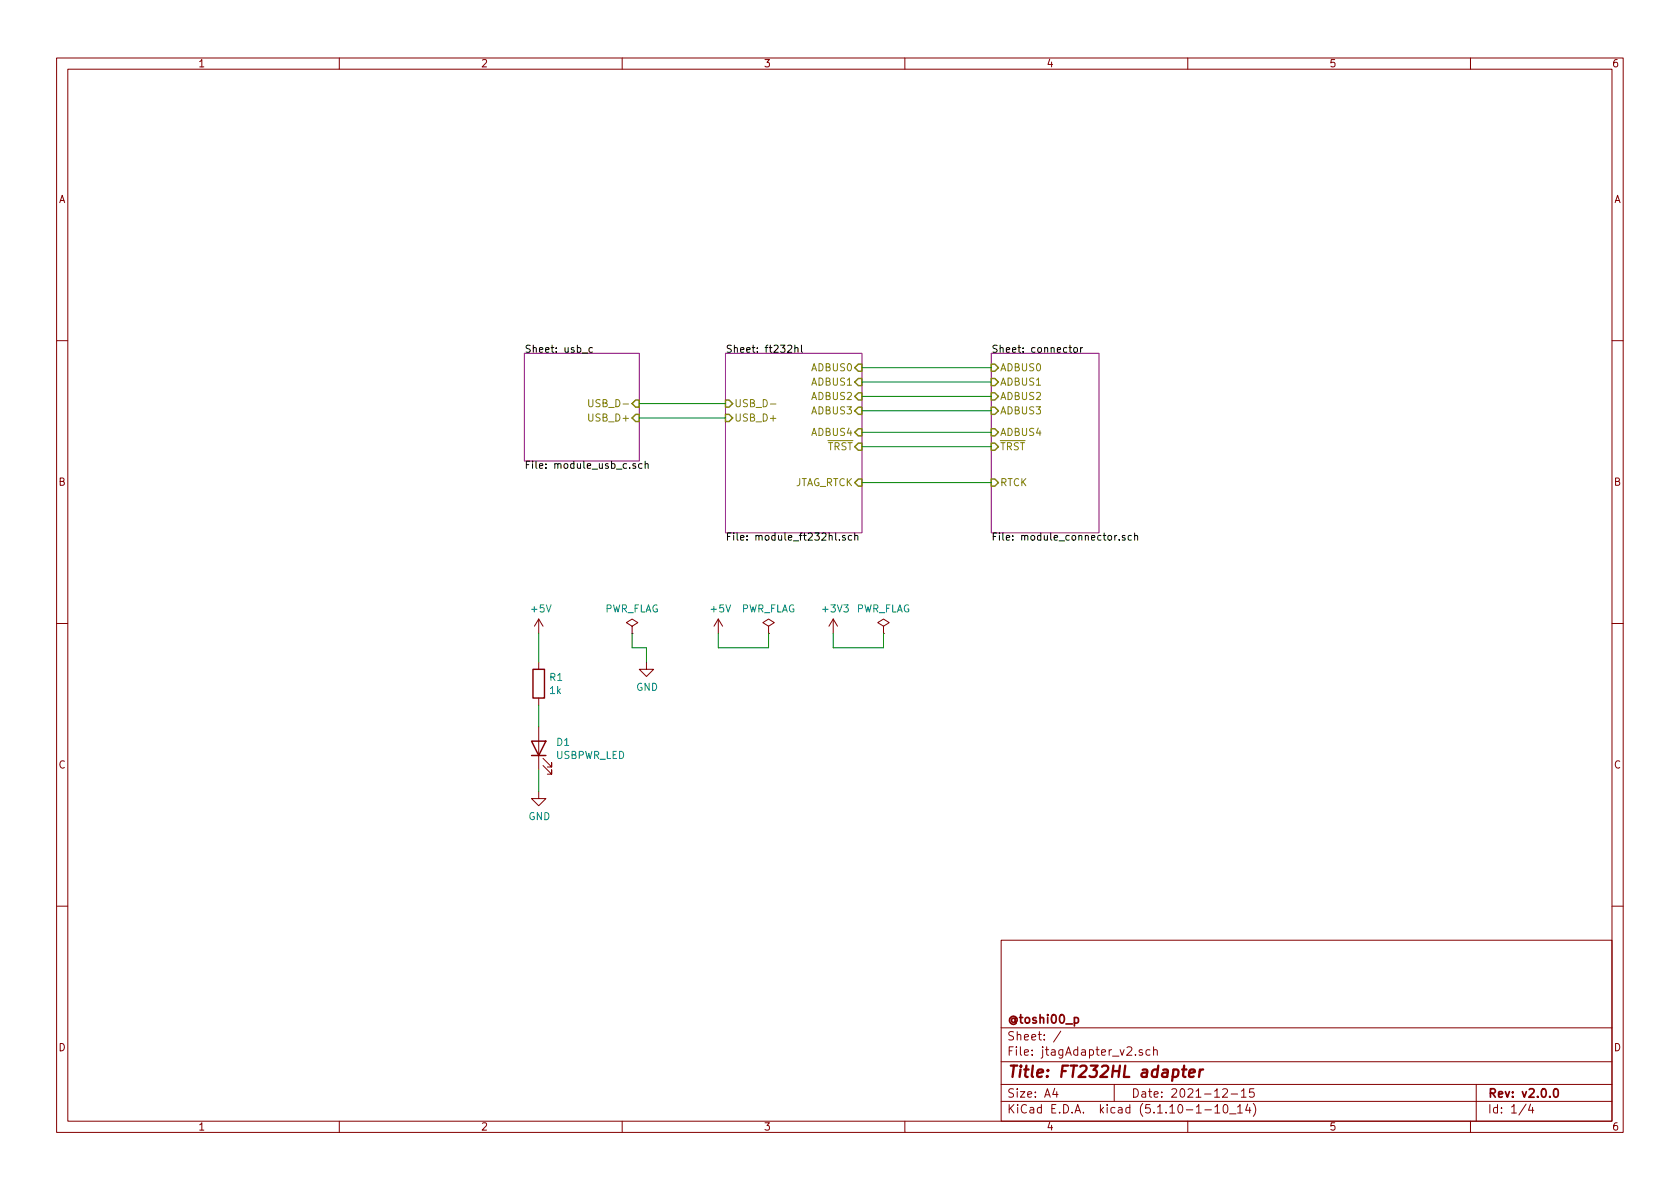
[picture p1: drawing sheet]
EESchema Schematic File Version 4
EELAYER 30 0
EELAYER END
$Descr A4 11693 8268
encoding utf-8
Sheet 1 4
Title "FT232HL adapter"
Date "2021-12-15"
Rev "v2.0.0"
Comp "@toshi00_p"
Comment1 ""
Comment2 ""
Comment3 ""
Comment4 ""
$EndDescr
$Sheet
S 5050 2450 950  1250
U 61B8D19F
F0 "ft232hl" 50
F1 "module_ft232hl.sch" 50
F2 "USB_D-" I L 5050 2800 50 
F3 "USB_D+" I L 5050 2900 50 
F4 "JTAG_RTCK" I R 6000 3350 50 
F5 "~TRST" I R 6000 3100 50 
F6 "ADBUS0" I R 6000 2550 50 
F7 "ADBUS1" I R 6000 2650 50 
F8 "ADBUS2" I R 6000 2750 50 
F9 "ADBUS3" I R 6000 2850 50 
F10 "ADBUS4" I R 6000 3000 50 
$EndSheet
Wire Wire Line
	4450 2800 5050 2800
Wire Wire Line
	4450 2900 5050 2900
$Sheet
S 3650 2450 800  750 
U 61DE9DC4
F0 "usb_c" 50
F1 "module_usb_c.sch" 50
F2 "USB_D-" I R 4450 2800 50 
F3 "USB_D+" I R 4450 2900 50 
$EndSheet
$Comp
L Device:R R1
U 1 1
P 3750 4750
F 0 "R1" H 3820 4796 50  0000 L CNN
F 1 "1k" H 3820 4705 50  0000 L CNN
F 2 "Resistor_SMD:R_0603_1608Metric_Pad0.98x0.95mm_HandSolder" V 3680 4750 50  0001 C CNN
F 3 "~" H 3750 4750 50  0001 C CNN
	1    3750 4750
	1    0    0    -1  
$EndComp
$Comp
L power:+5V #PWR01
U 1 1
P 3750 4400
F 0 "#PWR01" H 3750 4250 50  0001 C CNN
F 1 "+5V" H 3765 4573 50  0000 C CNN
F 2 "" H 3750 4400 50  0001 C CNN
F 3 "" H 3750 4400 50  0001 C CNN
	1    3750 4400
	1    0    0    -1  
$EndComp
$Comp
L Device:LED D1
U 1 1
P 3750 5200
F 0 "D1" V 3789 5082 50  0000 R CNN
F 1 "USBPWR_LED" V 3698 5082 50  0000 R CNN
F 2 "LED_SMD:LED_0603_1608Metric_Pad1.05x0.95mm_HandSolder" H 3750 5200 50  0001 C CNN
F 3 "~" H 3750 5200 50  0001 C CNN
	1    3750 5200
	0    -1   -1   0   
$EndComp
$Comp
L power:GND #PWR02
U 1 1
P 3750 5500
F 0 "#PWR02" H 3750 5250 50  0001 C CNN
F 1 "GND" H 3755 5327 50  0000 C CNN
F 2 "" H 3750 5500 50  0001 C CNN
F 3 "" H 3750 5500 50  0001 C CNN
	1    3750 5500
	1    0    0    -1  
$EndComp
Wire Wire Line
	3750 4400 3750 4600
Wire Wire Line
	3750 4900 3750 5050
Wire Wire Line
	3750 5350 3750 5500
$Comp
L power:GND #PWR03
U 1 1
P 4500 4600
F 0 "#PWR03" H 4500 4350 50  0001 C CNN
F 1 "GND" H 4505 4427 50  0000 C CNN
F 2 "" H 4500 4600 50  0001 C CNN
F 3 "" H 4500 4600 50  0001 C CNN
	1    4500 4600
	1    0    0    -1  
$EndComp
$Comp
L power:PWR_FLAG #FLG01
U 1 1
P 4400 4400
F 0 "#FLG01" H 4400 4475 50  0001 C CNN
F 1 "PWR_FLAG" H 4400 4573 50  0000 C CNN
F 2 "" H 4400 4400 50  0001 C CNN
F 3 "~" H 4400 4400 50  0001 C CNN
	1    4400 4400
	1    0    0    -1  
$EndComp
Wire Wire Line
	4400 4400 4400 4500
Wire Wire Line
	4400 4500 4500 4500
Wire Wire Line
	4500 4500 4500 4600
$Comp
L power:+5V #PWR04
U 1 1
P 5000 4400
F 0 "#PWR04" H 5000 4250 50  0001 C CNN
F 1 "+5V" H 5015 4573 50  0000 C CNN
F 2 "" H 5000 4400 50  0001 C CNN
F 3 "" H 5000 4400 50  0001 C CNN
	1    5000 4400
	1    0    0    -1  
$EndComp
$Comp
L power:PWR_FLAG #FLG02
U 1 1
P 5350 4400
F 0 "#FLG02" H 5350 4475 50  0001 C CNN
F 1 "PWR_FLAG" H 5350 4573 50  0000 C CNN
F 2 "" H 5350 4400 50  0001 C CNN
F 3 "~" H 5350 4400 50  0001 C CNN
	1    5350 4400
	1    0    0    -1  
$EndComp
Wire Wire Line
	5000 4400 5000 4500
Wire Wire Line
	5000 4500 5350 4500
Wire Wire Line
	5350 4500 5350 4400
$Comp
L power:+3V3 #PWR05
U 1 1
P 5800 4400
F 0 "#PWR05" H 5800 4250 50  0001 C CNN
F 1 "+3V3" H 5815 4573 50  0000 C CNN
F 2 "" H 5800 4400 50  0001 C CNN
F 3 "" H 5800 4400 50  0001 C CNN
	1    5800 4400
	1    0    0    -1  
$EndComp
$Comp
L power:PWR_FLAG #FLG03
U 1 1
P 6150 4400
F 0 "#FLG03" H 6150 4475 50  0001 C CNN
F 1 "PWR_FLAG" H 6150 4573 50  0000 C CNN
F 2 "" H 6150 4400 50  0001 C CNN
F 3 "~" H 6150 4400 50  0001 C CNN
	1    6150 4400
	1    0    0    -1  
$EndComp
Wire Wire Line
	5800 4400 5800 4500
Wire Wire Line
	5800 4500 6150 4500
Wire Wire Line
	6150 4500 6150 4400
Wire Wire Line
	6000 2550 6900 2550
Wire Wire Line
	6000 2650 6900 2650
Wire Wire Line
	6000 2750 6900 2750
Wire Wire Line
	6000 2850 6900 2850
Wire Wire Line
	6000 3000 6900 3000
Wire Wire Line
	6000 3100 6900 3100
Wire Wire Line
	6000 3350 6900 3350
$Sheet
S 6900 2450 750  1250
U 61E2F413
F0 "connector" 50
F1 "module_connector.sch" 50
F2 "RTCK" I L 6900 3350 50 
F3 "~TRST" I L 6900 3100 50 
F4 "ADBUS0" I L 6900 2550 50 
F5 "ADBUS1" I L 6900 2650 50 
F6 "ADBUS2" I L 6900 2750 50 
F7 "ADBUS3" I L 6900 2850 50 
F8 "ADBUS4" I L 6900 3000 50 
$EndSheet
$EndSCHEMATC
